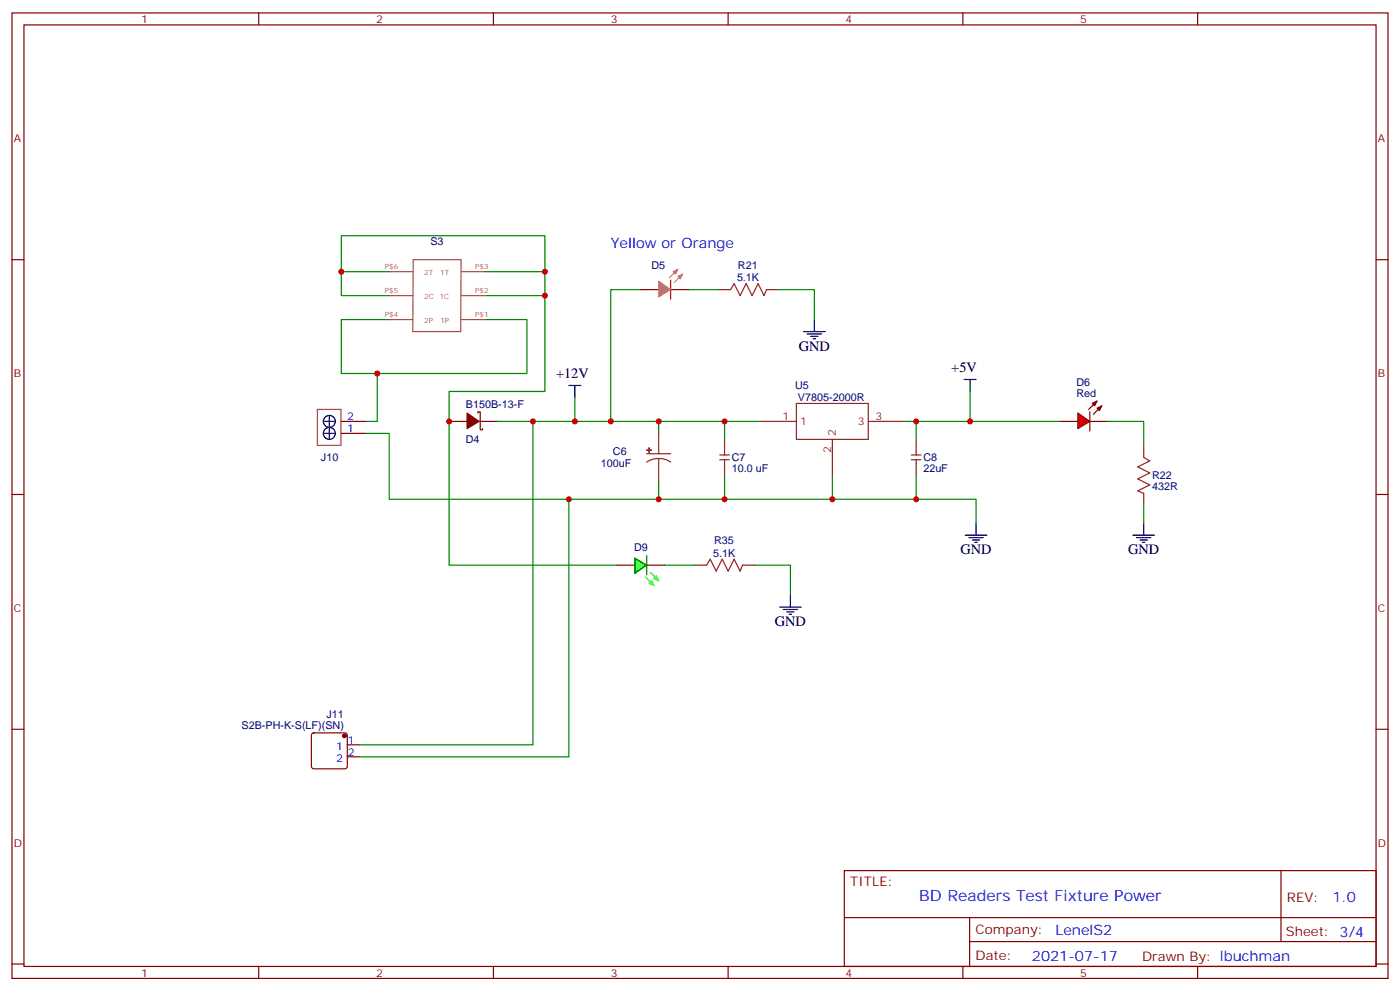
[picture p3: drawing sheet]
<svg xmlns="http://www.w3.org/2000/svg" width="412mm" height="292mm" viewBox="0 0 412 292" stroke-linecap="round" stroke-linejoin="round" font-family="sans-serif">
<g fill="none" stroke="#870000" stroke-width=".35">
<path d="M3.5 3.8h405.4v284.3h-405.4zM7.1 7.3h398.2v277.3h-398.2zM76.2 3.8v3.5M145.3 3.8v3.5M214.5 3.8v3.5M283.6 3.8v3.5M352.8 3.8v3.5M3.5 76.5h3.6M405.3 76.5h3.6M323.1 118.1l-2.4 2.5M324.6 119.5l-2.5 2.5M100.5 127.6h7.1"/>
<path d="M100.5 124.1h7.1M132.3 124.1h5.3M140.8 121.6v-.3h.7v5.3h.7v-.4M141.1 124.1h5.3M312.2 124.1h5.3M321 124.1h5.3M321 121.3v5.6M3.5 145.6h3.6M405.3 145.6h3.6M3.5 214.8h3.6M92 216l.4-.2h9.2l.5 .2 .2 .5v9.2l-.2 .5-.5 .2h-9.2l-.5-.2-.2-.5v-9.2zM102.3 219.4h3.5"/>
<path d="M405.3 214.8h3.6M102.3 222.9h3.5M248.7 256.4h156.6v28.2h-156.6zM377.3 256.4v20.9M248.7 270.2h156.5M285.6 277.3h119.6M285.6 270.2v14.2M3.5 283.9h3.6M76.2 284.6v3.5M145.3 284.6v3.5M214.5 284.6v3.5M283.6 284.6v3.5"/>
<path d="M352.8 284.6v3.5M405.3 283.9h3.6"/>
</g>
<g fill="none" stroke="#8c2424" stroke-width=".35">
<path d="M234.6 118.8h21.2v10.6h-21.2zM190.5 133.6h7.1M194 135l1.9 .3 1.7 .8M194 135l-1.8 .3-1.7 .8M194 127.6v6M194 135v6.7M212 135.4h2.8M212 134h2.8M213.4 129.4v4.6M213.4 135.4v4.6M224 124.1h10.6M245.2 129.4v10.6"/>
<path d="M255.8 124.1h10.5M268.5 135.4h2.8M268.5 134h2.8M269.9 129.4v4.6M269.9 135.4v4.6"/>
</g>
<g fill="none" stroke="#008700" stroke-width=".35">
<path d="M188.7 85.3h-8.8v38.8h-33.5M169.3 117.1v7M285.8 115.3v8.8h-15.9M107.6 127.6h7.1v19.4h79.3M107.6 124.1h3.5M157 124.1v95.3h-51.2M179.9 124.1h44.1M194 124.1v3.5M213.4 140v7h31.8M213.4 124.1v5.3M245.2 140v7M266.3 124.1h3.6v5.3"/>
<path d="M269.9 140v7h-24.7M167.6 147v75.9h-61.8M194 141.7v5.3h19.4M269.9 147h17.6v7.1"/>
</g>
<g fill="none" stroke="#000" stroke-width=".35">
<path d="M167.6 113.5h3.5M169.3 113.5v3.6M284 111.8h3.5M285.8 111.8v3.5M95.2 124.1h3.6M95.2 127.6h3.6M97 122.3v7.1M284.3 157.6h6.4M285.4 158.3h4.2M286.5 159h2.1M287.2 159.7h.7M287.5 154.1v3.5"/>
<circle cx="97" cy="127.6" r="1.76"/>
<circle cx="97" cy="124.1" r="1.76"/>
</g>
<g fill="#8c2424" stroke="#8c2424" stroke-width=".35">
<path d="M190.5 132.6h1.4z"/>
<path d="M191.2 131.9v1.4z"/>
</g>
<path d="M93.5 120.6h6.9v10.6h-6.9z" fill="none" stroke="#a64a4a" stroke-width=".35"/>
<g fill="#870000" stroke="#870000" stroke-width=".35">
<path d="M137.6 121.6l3.5 2.5-3.5 2.1z"/>
<path d="M323.1 120.2l1.5-.7-.8 1.4z"/>
<path d="M321.7 118.8l1.4-.7-.7 1.4z"/>
<circle cx="101.4" cy="216.7" r=".53"/>
</g>
<path d="M317.5 121.6l3.5 2.5-3.5 2.1z" fill="#f00" stroke="#870000" stroke-width=".35"/>
<path d="M211.7 85.3h3.5l1.1-1.8 1.7 3.6 1.8-3.6 1.7 3.6 1.8-3.6 1.8 3.6 .7-1.8h3.5M336.9 131.2v3.5l1.8 1-3.6 1.8 3.6 1.8-3.6 1.7 3.6 1.8-3.6 1.8 1.8 .7v3.5M204.6 166.4h3.5l1.1-1.7 1.8 3.5 1.7-3.5 1.8 3.5 1.8-3.5 1.7 3.5 .7-1.8h3.5" fill="none" stroke="#8c2424" stroke-width=".35"/>
<path d="M114.7 87.1h-14.2v-17.7h60v17.7h-17.6M114.7 94.1h-14.2v15.9h54.7v-15.9h-12.3M160.5 87.1v28.2h-28.2v51.1h49.4M202.8 85.3h8.9M229.3 85.3h10.6v8.8M111.1 110v14.1M285.8 124.1h26.4M326.3 124.1h10.6v7.1M336.9 148.8v5.3M195.8 166.4h8.8M222.2 166.4h10.6v8.9" fill="none" stroke="#008700" stroke-width=".35"/>
<g fill="none" stroke="#000" stroke-width=".35">
<path d="M236.7 97.6h6.4M237.8 98.4h4.2M238.8 99.1h2.1M239.5 99.8h.7M239.9 94.1v3.5M333.7 157.6h6.4M334.8 158.3h4.2M335.8 159h2.2M336.5 159.7h.8M336.9 154.1v3.5M229.7 178.8h6.3M230.7 179.5h4.2"/>
<path d="M232.8 175.3v3.5M231.8 180.2h2.1M232.5 180.9h.7"/>
</g>
<g fill="#0f0" stroke="#0f0" stroke-width=".35">
<path d="M192.6 170.3l.7-.7 .7 1.4z"/>
<path d="M191.2 171.7l.7-.7 .7 1.4z"/>
<path d="M190.1 170l2.5 2.4z"/>
</g>
<path d="M181.7 166.4h5.3M190.5 166.4h5.3" fill="none" stroke="#870000" stroke-width=".35"/>
<path d="M191.6 168.6l2.4 2.4" fill="none" stroke="#0f0" stroke-width=".35"/>
<path d="M190.5 163.6v5.7" fill="none" stroke="#060" stroke-width=".35"/>
<path d="M187 164.3l3.5 2.1-3.5 2.5z" fill="#0f0" stroke="#060" stroke-width=".35"/>
<path d="M121.7 76.5h14.1l-.1 21.1h-14.1zM114.7 87.1h6.9M114.7 94.1h6.9M114.7 80h6.9M135.9 87.1h7M135.9 94.1h7M135.9 80h7" fill="none" stroke="#a64a4a" stroke-width=".35"/>
<path d="M100.5 80h14.2M142.9 80h17.6" fill="none" stroke="#008700" stroke-width=".35"/>
<path d="M199.7 81.4l1.4-.7-.7 1.4z" fill="#f93" stroke="#f93" stroke-width=".35"/>
<path d="M198.3 80l1.4-.7-.7 1.4z" fill="#0f0" stroke="#f93" stroke-width=".35"/>
<path d="M197.6 85.3h5.2" fill="none" stroke="#870000" stroke-width=".35"/>
<path d="M201.1 80.7l-2.5 2.5" fill="none" stroke="#f93" stroke-width=".35"/>
<path d="M197.2 81.8l2.5-2.5z" fill="#0f0" stroke="#f93" stroke-width=".35"/>
<path d="M188.7 85.3h5.3" fill="none" stroke="#870000" stroke-width=".35"/>
<path d="M197.6 82.5v5.6" fill="none" stroke="#f30" stroke-width=".35"/>
<path d="M194 82.8l3.6 2.5-3.6 2.1z" fill="#f93" stroke="#f93" stroke-width=".35"/>
<g fill="#c00">
<circle cx="269.9" cy="124.1" r=".88"/>
<circle cx="245.2" cy="147" r=".88"/>
<circle cx="213.4" cy="124.1" r=".88"/>
<circle cx="194" cy="124.1" r=".88"/>
<circle cx="213.4" cy="147" r=".88"/>
<circle cx="269.9" cy="147" r=".88"/>
<circle cx="169.3" cy="124.1" r=".88"/>
<circle cx="194" cy="147" r=".88"/>
<circle cx="167.6" cy="147" r=".88"/>
<circle cx="157" cy="124.1" r=".88"/>
<circle cx="285.8" cy="124.1" r=".88"/>
<circle cx="179.9" cy="124.1" r=".88"/>
<circle cx="111.1" cy="110" r=".88"/>
<circle cx="160.5" cy="87.1" r=".88"/>
<circle cx="100.5" cy="80" r=".88"/>
<circle cx="160.5" cy="80" r=".88"/>
<circle cx="132.3" cy="124.1" r=".88"/>
</g>
<text font-size="4.6" fill="#00f" x="270.8" y="265.4">BD Readers Test Fixture Power</text>
<g font-size="4.2" fill="#00f">
<text x="179.9" y="73">Yellow or Orange</text>
<text x="392.5" y="265.7">1.0</text>
<text x="310.9" y="275.2">LenelS2</text>
<text x="304" y="283">2021-07-17</text>
</g>
<g font-size="4.2">
<text x="235.3" y="103.3">GND</text>
<text x="163.8" y="111.4">+12V</text>
<text x="280.2" y="109.6">+5V</text>
<text x="282.9" y="163.3">GND</text>
<text x="332.3" y="163.3">GND</text>
<text x="228.2" y="184.4">GND</text>
</g>
<g font-size="3.9" fill="#800">
<text x="250.5" y="261">TITLE:</text>
<text x="379.1" y="265.7">REV:</text>
<text x="287.4" y="275.2">Company:</text>
<text x="378.7" y="275.8">Sheet: 3/4</text>
<text x="287.4" y="282.9">Date:</text>
<text x="336.4" y="282.9">Drawn By: lbuchman</text>
</g>
<g font-size="3.2" fill="#800">
<text x="41.6" y="6.8">1</text>
<text x="110.8" y="6.8">2</text>
<text x="179.9" y="6.8">3</text>
<text x="249.1" y="6.8">4</text>
<text x="318.2" y="6.8">5</text>
<text x="4.1" y="41.9">A</text>
<text x="405.9" y="41.9">A</text>
<text x="4.1" y="111.1">B</text>
<text x="405.9" y="111.1">B</text>
<text x="4.1" y="180.2">C</text>
<text x="405.9" y="180.2">C</text>
<text x="4.1" y="249.3">D</text>
<text x="405.9" y="249.3">D</text>
<text x="41.6" y="287.6">1</text>
<text x="110.8" y="287.6">2</text>
<text x="179.9" y="287.6">3</text>
<text x="249.1" y="287.6">4</text>
<text x="318.2" y="287.6">5</text>
</g>
<g font-size="3.2" fill="#000080">
<text x="126.8" y="72.2">S3</text>
<text x="191.9" y="79.1">D5</text>
<text x="217.1" y="82.8">5.1K</text>
<text x="217.4" y="79.1">R21</text>
<text x="317.1" y="113.7">D6</text>
<text x="234.2" y="114.6">U5</text>
<text x="235.1" y="118.1">V7805-2000R</text>
<text x="317.1" y="117.1">Red</text>
<text x="137.2" y="120.2">B150B-13-F</text>
<text x="137.2" y="130.4">D4</text>
<text x="94.6" y="135.8">J10</text>
<text x="177" y="137.5">100uF</text>
<text x="180.5" y="134">C6</text>
<text x="215.5" y="135.9">C7</text>
<text x="272" y="135.9">C8</text>
<text x="215.5" y="139">10.0 uF</text>
<text x="272" y="139">22uF</text>
<text x="339.4" y="141">R22</text>
<text x="339.4" y="144.3">432R</text>
<text x="210.3" y="160.3">R35</text>
<text x="186.8" y="162.2">D9</text>
<text x="210" y="163.9">5.1K</text>
<text x="71.2" y="214.8">S2B-PH-K-S(LF)(SN)</text>
<text x="96.2" y="211.4">J11</text>
</g>
<g font-size="3.2" fill="#00f">
<text x="102.3" y="123.8">2</text>
<text x="102.3" y="127.3">1</text>
<text x="99" y="220.8">1</text>
<text x="102.5" y="219">1</text>
<text x="99" y="224.3">2</text>
<text x="102.5" y="222.5">2</text>
</g>
<g font-size="3.2" fill="#8d2323">
<text x="230.5" y="123.8">1</text>
<text x="235.7" y="125.2">1</text>
<text x="252.7" y="125.2">3</text>
<text x="257.9" y="123.8">3</text>
<text x="246.2" y="128.3" transform="rotate(-90 246.2 128.3)">2</text>
<text x="244.8" y="133.5" transform="rotate(-90 244.8 133.5)">2</text>
</g>
<g font-size="2.1" fill="#a54b4b">
<text x="113.4" y="79.3">P$6</text>
<text x="125" y="81.1">2T</text>
<text x="129.7" y="81.1">1T</text>
<text x="140" y="79.3">P$3</text>
<text x="113.4" y="86.4">P$5</text>
<text x="125" y="88.1">2C</text>
<text x="129.5" y="88.1">1C</text>
<text x="140" y="86.4">P$2</text>
<text x="113.4" y="93.4">P$4</text>
<text x="125" y="95.2">2P</text>
<text x="129.7" y="95.2">1P</text>
<text x="140" y="93.4">P$1</text>
</g>
</svg>
